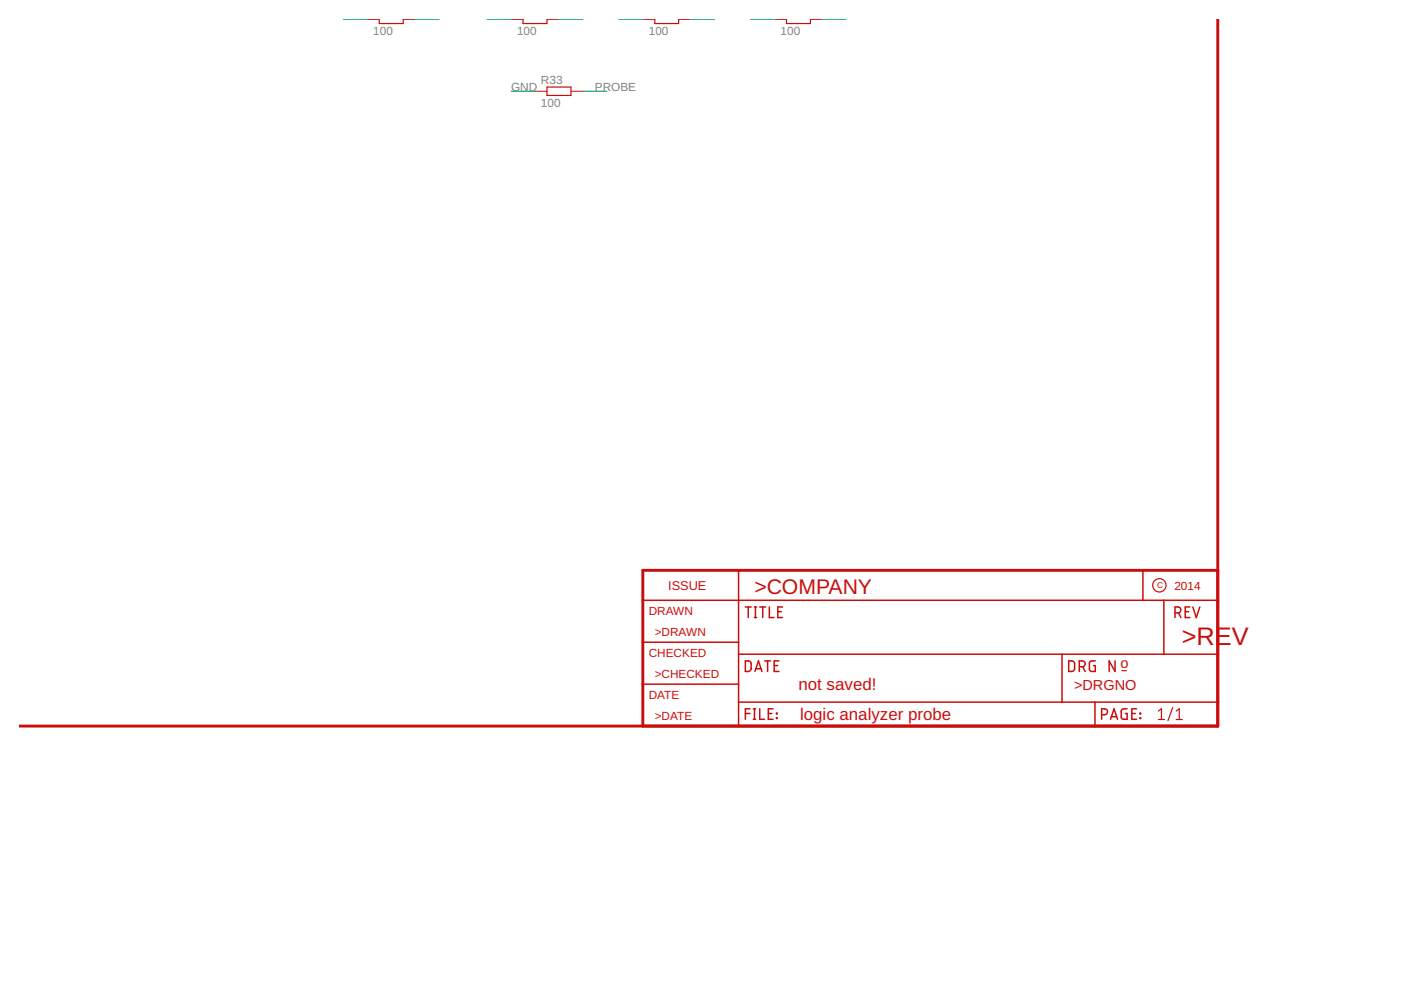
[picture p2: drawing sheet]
<svg xmlns="http://www.w3.org/2000/svg" width="297mm" height="210mm" viewBox="0 0 297 210" stroke-linecap="round" stroke-linejoin="round" font-family="sans-serif">
<path d="M258.2 4.1v149.8h-254.1M258.2 120.9h-121.9v33" fill="none" stroke="#c90d0c" stroke-width=".61"/>
<g fill="none" stroke="#c90d0c" stroke-width=".32">
<path d="M258.2 4.1v149.8h-254.1M136.3 127.3h121.9M136.3 136.2h20.3M156.6 120.9v33M156.6 138.7h101.6M158 128.7h1.3M158.6 128.7v2.2M159.9 128.7h.5M159.9 130.9h.5M160.2 128.7v2.2M161.1 128.7h1.2M161.7 128.7v2.2"/>
<path d="M163.1 128.7v2.2h1M164.9 129.7h.8M165.9 128.7h-1v2.2h1M225.2 138.7v10.2M242.3 120.9v6.4M246.8 127.3v11.4M249.1 129.9h.7a.62 .62 0 0 0 .6-.6 .62 .62 0 0 0-.6-.6h-.7v2.2M249.9 129.9l.5 1M251.3 129.7h.7M252.3 128.7h-1v2.2h1M252.9 128.7l.7 2.2 .8-2.2M136.3 145.1h20.3"/>
<path d="M156.6 148.9h101.6M158 140.1h.8l.4 .3v1.7a1.05 1.05 0 0 1-1.2 .3zM158 151.3h1M159 150.3h-1v2.2M159.7 150.3h.5M159.7 152.5h.5M160 150.3v2.2M160.1 142.4l.7-2.3 .7 2.3M160.2 141.8h1.2M161.1 150.3v2.2h1M162.1 140.1h1.3M162.8 140.1v2.3"/>
<path d="M162.9 151.3h.7M163.9 150.3h-1v2.2h1M164.1 141.1h.8M164.6 151.2l.2 .1zM164.6 152.2l.2 .1zM165.1 140.1h-1v2.3h1M226.6 140.1h.8l.4 .4v1.4l-.4 .4-.8 .1zM228.8 141.4h.6a.62 .62 0 0 0 .7-.7 .62 .62 0 0 0-.7-.6h-.6v2.3M229.6 141.4l.5 1M232.2 148.9v5M232.2 140.1l-.9 .1-.3 .2v1.5l.3 .4 .9 .1v-1.3h-.3M233.6 151.5h.6a.62 .62 0 0 0 .6-.6 .62 .62 0 0 0-.6-.6h-.6v2.2"/>
<path d="M235.5 152.5l.7-2.2 .7 2.2M235.6 152h1.1M236.4 140.1v2.3l-1.2-2.3v2.3M239 150.3h-1l-.2 .3-.1 1.4 .3 .5h1v-1.2h-.4M240 151.3h.7M241 150.3h-1v2.2h1M241.7 152.2l.1 .1zM241.7 151.2l.1 .1z"/>
</g>
<g fill="none" stroke="#c90d0c" stroke-width=".25">
<path d="M80.4 4.1v.9h5.1v-.9M110.9 4.1v.9h5.1v-.9M116 18.5h5.1v1.7h-5.1zM138.8 4.1v.9h5.1v-.9M166.8 4.1v.9h5v-.9M237.9 142.2h.9M245.6 150.8l.7-.5v2.2M245.6 152.5h1.3M248.6 150l-1 2.8M249.4 152.5h1.3M249.4 150.8l.6-.5v2.2"/>
<circle cx="245.8" cy="124.1" r="1.42"/>
</g>
<path d="M113.4 19.3h2.6M121.1 19.3h2.5" fill="none" stroke="#c90d0c" stroke-width=".21"/>
<path d="M108.4 19.3h5M123.6 19.3h5.1" fill="none" stroke="#0dab76" stroke-width=".21"/>
<text font-size="5.4" fill="#c90d0c" x="250.6" y="136.8">&gt;REV</text>
<text font-size="4.5" fill="#c90d0c" x="159.9" y="125.8">&gt;COMPANY</text>
<g font-size="3.6" fill="#c90d0c">
<text x="169.3" y="146.3">not saved!</text>
<text x="169.6" y="152.7">logic analyzer probe</text>
</g>
<g font-size="3.1" fill="#c90d0c">
<text x="237.6" y="141.6">o</text>
<text x="227.7" y="146.3">&gt;DRGNO</text>
</g>
<text font-size="2.7" fill="#c90d0c" x="141.7" y="125.1">ISSUE</text>
<g font-size="2.5" fill="#808080">
<text x="72.8" y="4.1">D3+</text>
<text x="90.6" y="4.1">D3-</text>
<text x="103.3" y="4.1">D7+</text>
<text x="121" y="4.1">D7-</text>
<text x="131.2" y="4.1">D11+</text>
<text x="149" y="4.1">D11-</text>
<text x="159.1" y="4.1">D15+</text>
<text x="176.9" y="4.1">D15-</text>
<text x="79.1" y="7.4">100</text>
<text x="109.6" y="7.4">100</text>
<text x="137.6" y="7.4">100</text>
<text x="165.5" y="7.4">100</text>
<text x="114.7" y="17.8">R33</text>
<text x="108.3" y="19.3">GND</text>
<text x="114.7" y="22.6">100</text>
<text x="126.1" y="19.3">PROBE</text>
</g>
<g font-size="2.5" fill="#c90d0c">
<text x="249" y="125.1">2014</text>
<text x="137.6" y="130.4">DRAWN</text>
<text x="138.8" y="134.9">&gt;DRAWN</text>
<text x="137.6" y="139.3">CHECKED</text>
<text x="138.8" y="143.8">&gt;CHECKED</text>
<text x="137.6" y="148.2">DATE</text>
<text x="138.8" y="152.7">&gt;DATE</text>
</g>
<text font-size="1.8" fill="#c90d0c" x="245.3" y="124.7">C</text>
</svg>
